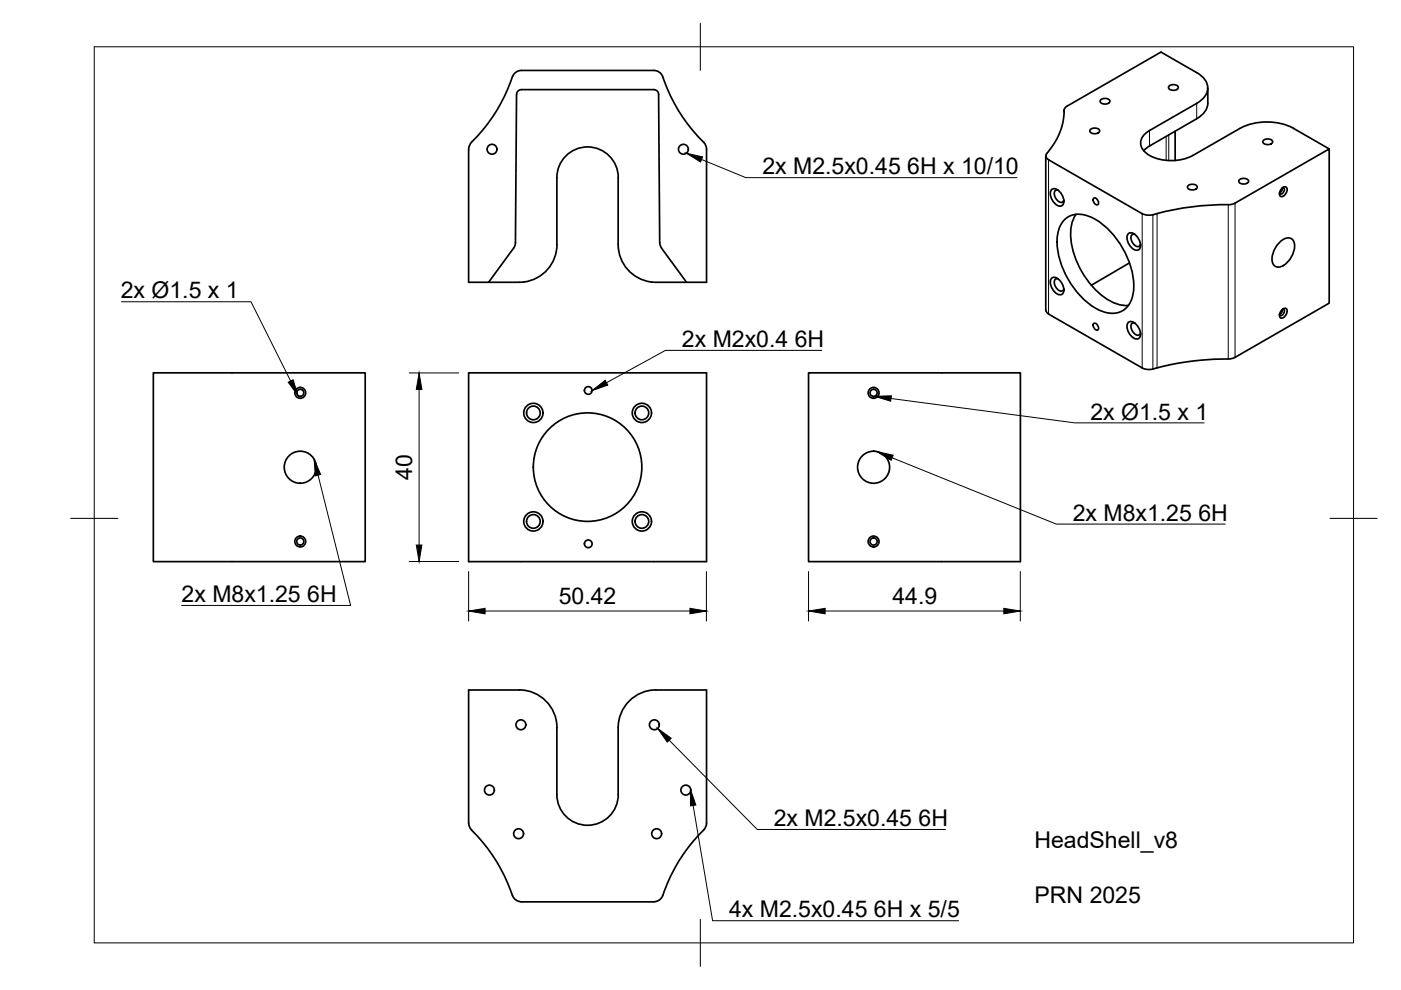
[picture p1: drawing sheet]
<svg xmlns="http://www.w3.org/2000/svg" width="297mm" height="210mm" viewBox="0 0 297 210" stroke-linecap="round" stroke-linejoin="round" font-family="sans-serif">
<!-- layer: Visible -->
<g fill="none" stroke="#000" stroke-width=".36">
<path d="M109.5 20l-.2 31.8-.4 .8-5.3 7.3h-4.2v-28.3M110.5 14.9h28.1a2.34 2.34 0 0 1 2.2 2.3 36 36 0 0 0 8.7 13.3l.3 1.1v28.3h-8.5a9.9 9.9 0 0 1-7.9-2.4 8 8 0 0 1-2.3-5.7v-14.1M110.5 19h28.1a1.01 1.01 0 0 1 1 1l.3 31.5 .4 1.1M110.5 14.9a2.38 2.38 0 0 0-2.2 2.3 36.3 36.3 0 0 1-8.6 13.3l-.3 1.1M110.5 19a1.01 1.01 0 0 0-1 1M247.8 18.3a1.3 1.3 0 0 1 2 .2 1.21 1.21 0 0 1-2.1 0zM253.7 15.4l-7.6-4.4-19.9 11.5M253.7 15.4a3.5 3.5 0 0 1 2 4.6l-1.1 1.3-.9 .6M256.1 18.7v3.2M118.1 37.7v14.2M118.1 37.7a6.5 6.5 0 0 1 6.5-6.5 6.5 6.5 0 0 1 6.5 6.5M221.7 33.1v32.7"/>
<path d="M225.6 23.4a14.5 14.5 0 0 1-3.8 9.4 .89 .89 0 0 0 .5 1.1l19.9 11.4M225.6 23.4v.3M226.2 22.5l-.4 .4-.2 .5M231.1 27.5a1.3 1.3 0 0 1 2.1 .3 1.21 1.21 0 0 1-2.1 0zM233.3 21.2a1.3 1.3 0 0 1 2 .3 1.21 1.21 0 0 1-2.1 0zM249.2 27.8v6.3M251.8 39.4a1.3 1.3 0 0 1 2.1 .3 1.21 1.21 0 0 1-2.1 0zM253.7 21.9l-10 5.8a2.74 2.74 0 0 0-1.3 4.2 8.6 8.6 0 0 0 7.9 2l2.6-.9 10-5.8M256.1 21.9a3.9 3.9 0 0 1-2.4 3.3l-10 5.8-1.2 1M262.7 38.2a1.3 1.3 0 0 1 2 .2 1.21 1.21 0 0 1-2.1 0zM262.9 27.2a12.5 12.5 0 0 1 11.3 0l7.6 4.4M267.8 29.8a1.3 1.3 0 0 1 2 .3 1.21 1.21 0 0 1-2.1 0z"/>
<path d="M271.8 40l.3-.3 .6-.1a1.33 1.33 0 0 1-1.2 2 1.15 1.15 0 0 1 .3-1.6zM271.9 39.8h.2a.84 .84 0 0 1 .1 .9 .84 .84 0 0 1-.8 .4l-.1-.2 .4-.4 .2-.7M118.1 51.8a8.3 8.3 0 0 1-9.5 8.1h-5M140.3 52.6l5.3 7.3M223 40.2a1.66 1.66 0 0 1 2.1 1.1 1.67 1.67 0 0 1-.1 2.4 2.55 2.55 0 0 1-2-3.5zM223 59a1.66 1.66 0 0 1 2.1 1.1 1.67 1.67 0 0 1-.1 2.4 2.55 2.55 0 0 1-2-3.5zM224.4 59.1h-.4a1.23 1.23 0 0 0-.1 1.9 1.1 1.1 0 0 0 1.5 .5l.2-.3M224.4 40.3h-.4a1.23 1.23 0 0 0-.1 1.9 1.1 1.1 0 0 0 1.5 .5l.2-.3M225.8 46.5a4.8 4.8 0 0 1 5.4-.5 17.3 17.3 0 0 1 9.1 15.8 4.6 4.6 0 0 1-6.9 4.1 17.3 17.3 0 0 1-9.2-15.9 5.6 5.6 0 0 1 1.6-3.5zM228.1 45.5a9.2 9.2 0 0 0-.6 7.5 17.6 17.6 0 0 0 8.3 11.1 6.5 6.5 0 0 0 3.4 .7M231.9 42a.94 .94 0 0 1 .8 1.4 .94 .94 0 0 1-.8-1.4zM239.2 49.5a1.66 1.66 0 0 1 2.2 1.1 1.67 1.67 0 0 1-.2 2.4 2.55 2.55 0 0 1-2-3.5z"/>
<path d="M239.5 55.7l-8.1 4.8M240.6 49.7h-.3a1.23 1.23 0 0 0-.1 1.9 1.1 1.1 0 0 0 1.5 .5l.1-.3M245.3 45.3l-1.8 .3-1.3-.3M245.3 45.3a62.6 62.6 0 0 1 15.9-2l20.6-11.7v32.7l-19.9 11.5M271 51.7a2.21 2.21 0 0 1 3-1 3.1 3.1 0 0 1 0 3.5 4 4 0 0 1-3 2.4 1.67 1.67 0 0 1-1.2-2.4 5.6 5.6 0 0 1 1.2-2.5zM32.5 79.1h44.9v40h-44.9zM99.4 79.1h50.4v40h-50.4zM171.4 79.1h44.9v40h-44.9zM221.7 65.7l.2 .5 .4 .4 19.9 11.4 .8 .3a4.3 4.3 0 0 0 2.3-.3 65.7 65.7 0 0 1 15.9-2l.7-.2M231.9 68.6a.94 .94 0 0 1 .8 1.4 .94 .94 0 0 1-.8-1.4zM239.2 68.4a1.66 1.66 0 0 1 2.2 1 1.67 1.67 0 0 1-.2 2.5 2.55 2.55 0 0 1-2-3.5zM240.6 68.5h-.3a1.23 1.23 0 0 0-.1 1.9 1.1 1.1 0 0 0 1.5 .5l.1-.3"/>
<path d="M271.8 65.7l.3-.2 .6-.1a1.33 1.33 0 0 1-1.2 2 1.15 1.15 0 0 1 .3-1.7zM271.9 65.6h.2a.84 .84 0 0 1 .1 .9 .84 .84 0 0 1-.8 .4l-.1-.2 .4-.5 .2-.6M118.1 154.3v14.2M118.1 154.3a8 8 0 0 0-8-8h-10.7v28.2M99.4 174.5l.1 .8 .5 .6M99.9 176a34.7 34.7 0 0 1 8.7 13.9M118.1 168.5a6.5 6.5 0 0 0 6.5 6.5 6.5 6.5 0 0 0 6.5-6.5M131.1 168.5v-14.2a8 8 0 0 1 8-8h10.7v28.2l-.2 .8-.4 .6M149.2 176a34.7 34.7 0 0 0-8.7 13.9M108.7 189.9a2 2 0 0 0 1.8 1.3M140.5 189.9a2 2 0 0 1-1.9 1.3h-28.1"/>
<circle cx="104.3" cy="31.6" r="1.05"/>
<circle cx="144.9" cy="31.6" r="1.05"/>
<circle cx="63.7" cy="83.3" r="1.15"/>
<circle cx="63.7" cy="83.3" r=".75"/>
<circle cx="63.7" cy="99.1" r="3.4"/>
<circle cx="113.1" cy="87.5" r="2.04"/>
<circle cx="113.1" cy="87.5" r="1.45"/>
<circle cx="124.6" cy="99" r="11.5"/>
<circle cx="124.7" cy="82.8" r=".81"/>
<circle cx="136.1" cy="87.5" r="2.04"/>
<circle cx="136.1" cy="87.5" r="1.45"/>
<circle cx="185.2" cy="99.1" r="3.4"/>
<circle cx="185.2" cy="83.3" r=".75"/>
<circle cx="185.2" cy="83.3" r="1.15"/>
<circle cx="63.7" cy="114.8" r="1.15"/>
<circle cx="63.7" cy="114.8" r=".75"/>
<circle cx="113.1" cy="110.6" r="2.04"/>
<circle cx="113.1" cy="110.6" r="1.45"/>
<circle cx="124.7" cy="115.3" r=".81"/>
<circle cx="136.1" cy="110.6" r="2.04"/>
<circle cx="136.1" cy="110.6" r="1.45"/>
<circle cx="185.2" cy="114.8" r=".75"/>
<circle cx="185.2" cy="114.8" r="1.15"/>
<circle cx="110.4" cy="153.7" r="1.05"/>
<circle cx="138.7" cy="153.7" r="1.05"/>
<circle cx="103.8" cy="167.5" r="1.05"/>
<circle cx="110" cy="176.8" r="1.05"/>
<circle cx="139.2" cy="176.8" r="1.05"/>
<circle cx="145.4" cy="167.5" r="1.05"/>
</g>
<!-- layer: Visible Narrow -->
<path d="M222.3 33.9v32.7M225.6 23.4v.3M243.7 27.7v3.3M247.2 28.9v5.1M247.8 28.6v5.5M253.7 21.9v3.3M242.2 45.3v32.7M244.4 45.5v32.7M245.3 45.3v32.7M260.4 43.4v32.7M261.9 43.1v32.7" fill="none" stroke="#000" stroke-width=".21"/>
<!-- layer: BORDER -->
<path d="M20 9.9h267v190h-267zM148.5 4.9v10M15 109.9h10M282 109.9h10M148.5 194.9v10" fill="none" stroke="#000" stroke-width=".21"/>
<!-- layer: Hole Notes -->
<path d="M145.5 32.5l3.5 .8-.5 1zM61.1 81l1-.5 1.1 3.4zM125.5 82.8l2.8-2.2 .6 1.1zM185.4 84l3.6-.1-.2 1.2zM185.9 95.8l3.5 .7-.5 1.1zM66.6 97.4l1.4 3.2-1.1 .3zM139.4 154.4l2.9 2.1-.8 .8zM146.4 167.3l1.1 3.4-1.1 .2z" fill="#000" stroke="#000" stroke-width=".21"/>
<path d="M148.8 33.8l9.3 3.9h57.5M25.8 64h27.4l8.4 16.8M174.2 74.3h-33.1l-12.5 6.8M188.9 84.5l38.9 5.2h27.5M189.1 97.1l34.8 14h35.9M67.4 100.7l6.9 27.7h-35.8M141.9 156.9l18.6 19h40M147 170.8l4.1 24.4h52.1" fill="none" stroke="#000" stroke-width=".21"/>
<!-- layer: FD_Dimensions -->
<path d="M86.8 79.1h10.5M88.9 82.6v33M86.8 119.1h10.5M99.4 121.2v10.5M102.8 129.6h43.5M149.8 121.2v10.5M171.4 121.2v10.5M174.9 129.6h37.9M216.3 121.2v10.5" fill="none" stroke="#000" stroke-width=".21"/>
<path d="M88.9 79.1l.6 3.5h-1.2zM88.3 115.6h1.2l-.6 3.5zM99.4 129.6l3.4-.6v1.1zM146.3 129l3.5 .6-3.5 .5zM171.4 129.6l3.5-.6v1.1zM212.8 129l3.5 .6-3.5 .5z" fill="#000" stroke="#000" stroke-width=".21"/>
<g font-size="4.9">
<text x="161.6" y="37">2x M2.5x0.45</text>
<text x="192.4" y="37">6H x 10/10</text>
<text x="25.6" y="63.3">2x Ø1.5 x 1</text>
<text x="144.6" y="73.6">2x M2x0.4</text>
<text x="168.5" y="73.6">6H</text>
<text x="231.2" y="89">2x Ø1.5 x 1</text>
<text x="87.4" y="101.7" transform="rotate(-90 87.4 101.7)">40</text>
<text x="227.4" y="110.4">2x M8x1.25</text>
<text x="254.1" y="110.4">6H</text>
<text x="38.5" y="127.7">2x M8x1.25</text>
<text x="65.1" y="127.7">6H</text>
<text x="118.5" y="128.1">50.42</text>
<text x="189.2" y="128.1">44.9</text>
<text x="164" y="175.2">2x M2.5x0.45</text>
<text x="194.8" y="175.2">6H</text>
<text x="219.3" y="179.8">HeadShell_v8</text>
<text x="219.4" y="191.4">PRN 2025</text>
<text x="154.6" y="194.5">4x M2.5x0.45</text>
<text x="185.3" y="194.5">6H x 5/5</text>
</g>
</svg>
